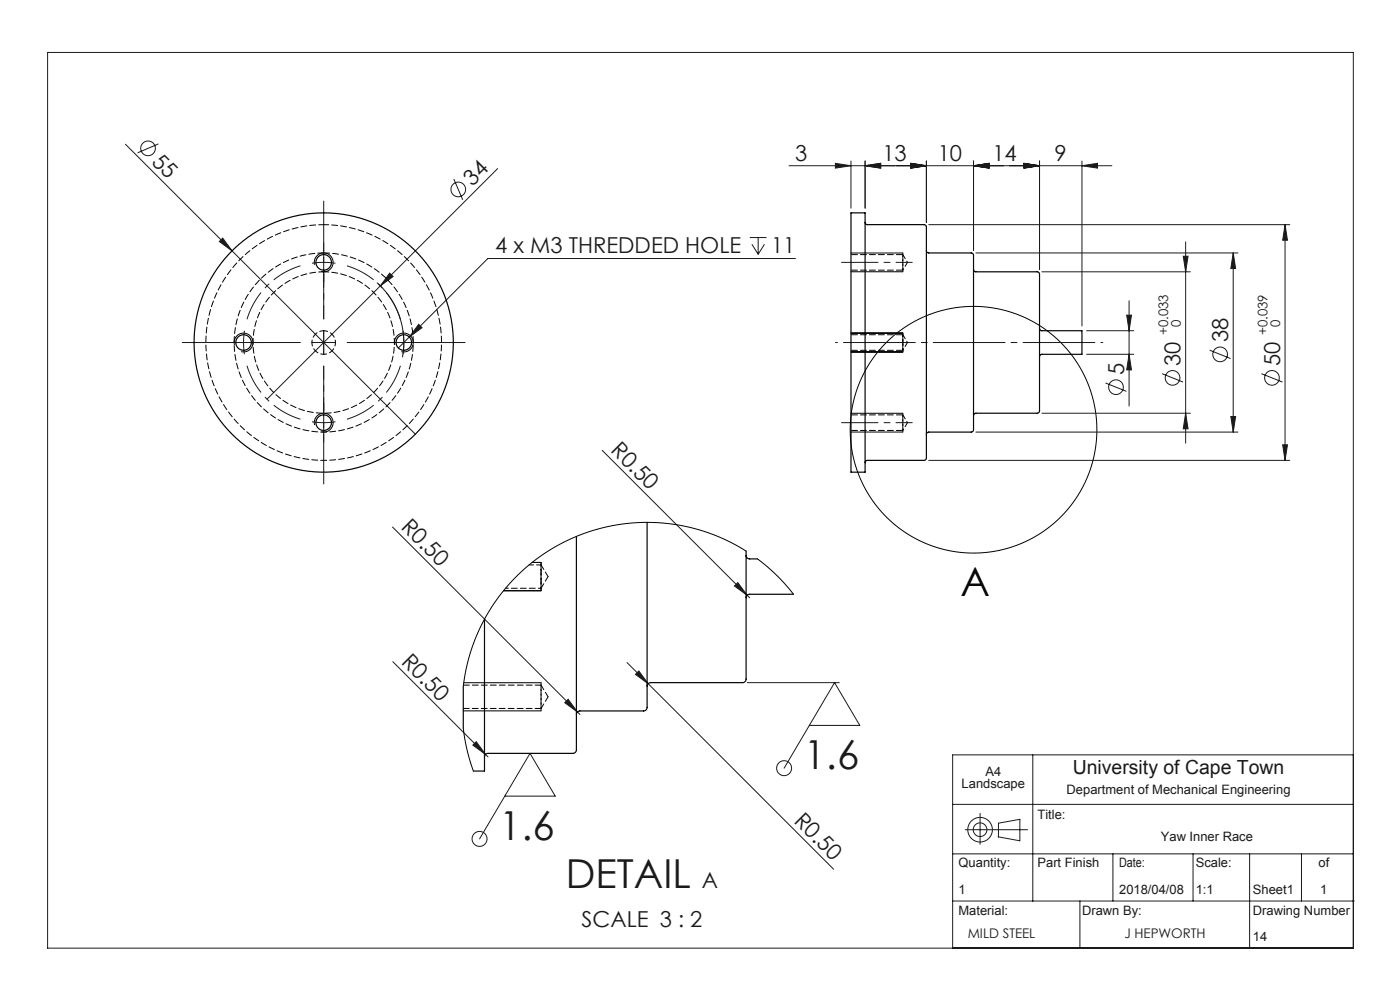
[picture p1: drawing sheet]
<svg xmlns="http://www.w3.org/2000/svg" width="297mm" height="210mm" viewBox="0 0 297 210" stroke-linecap="round" stroke-linejoin="round" font-family="sans-serif">
<g fill="none" stroke="#191924" stroke-width=".21">
<path d="M10.1 11.1h277v190h-277zM26.6 30.6l22.6 22.6M33.6 30.5l-4.4 1.9M96.3 38l1.9 4.4M105.6 35.8l-49 48.9M167.4 35.2h68.5M177.2 34.6l3.3 .6-3.3 .5zM180.5 34.2v10M183.5 34.2v10M183.5 35.2l3.3-.6v1.1zM193.2 34.6l3.3 .6-3.3 .5zM196.5 34.2v13"/>
<path d="M206.5 35.2l3.3-.6v1.1zM206.5 34.2v19M217.2 34.6l3.3 .6-3.3 .5zM220.5 34.2v23M229.5 35.2l3.3-.6v1.1zM229.5 34.2v35M46.5 51.2l.7-.7 2 2.7zM49.2 53.2l38.9 38.9M80 59.9a17 17 0 0 1 5.4 15.9M82.7 57.9l.7 .8-2.7 1.9zM159.1 50.4h3.5M159.5 51.8l1.3 2.1"/>
<path d="M160.8 50.4v3.5M162.2 51.8l-1.4 2.1M168.7 54.8h-65.2l-19 19M197 47.7h76.6M207 53.7h55.6M221 57.7h31.5M251 54.4h1l-.5 3.3zM251.5 51.3v42.7M261.6 53.7v38M261.6 53.7l.5 3.3h-1zM272.6 47.7v50M272.6 47.7l.5 3.3h-1z"/>
<path d="M49.2 72.7h5M51.9 70.2a17 17 0 0 0 0 4.9M66.2 72.7h5M68.7 70.2v5M88.8 68.8l.7 .7-2.7 2zM230.5 75.2h10M230.5 70.2h10M239 66.9h1l-.5 3.3zM239.5 75.2l.5 3.3h-1zM239.5 63.8v22.3M246.5 79.3l4.5 1.7M256.6 74.3l4.5 1.8"/>
<path d="M267.6 79.3l4.5 1.7M127.8 95.5l30.7 30.8M197 97.7h76.6M207 91.7h55.6M221 87.7h31.5M234.5 81.2l4.5 1.8M251.5 87.7l.5 3.3h-1zM261.1 88.4h1l-.5 3.3zM272.1 94.4h1l-.5 3.3zM83.3 111.8l39.7 39.8M155.8 124.3l.7-.7 2 2.7zM158.5 126.3l.5 .5"/>
<path d="M83.3 140.4l20.2 20.2M100.3 158.1l.7-.8 2 2.7zM119.8 149.1l.7-.8 2 2.7zM133 140.5l43.8 43.9M134.8 143l.7-.7 2 2.7zM158.5 144.8h19.5M171.7 153.9h10.7l-5.4-9.1-10.7 18.1M107.1 168.9h10.7l-5.4-9.1-10.7 18.1M202.1 170.6h85M204.8 176h13.2M207.9 172.5v6.6M211.8 177.5l4.5 .8"/>
<path d="M211.8 177.5v-2.9l4.6-.8v4.6M219.1 160.1v31M287.1 160.1h-85v41M202.1 191.1h85.2M202.1 181.1h85M229.1 191.1v10M236.1 181.1v10M253.1 181.1v10M265.1 181.1v20M276.1 181.1v10"/>
<circle cx="31.4" cy="31.5" r="1.56"/>
<circle cx="97.2" cy="40.2" r="1.56"/>
<circle cx="258.8" cy="75.2" r="1.56"/>
<circle cx="236.7" cy="82.1" r="1.56"/>
<circle cx="248.7" cy="80.2" r="1.56"/>
<circle cx="269.8" cy="80.2" r="1.56"/>
<circle cx="101.7" cy="177.9" r="1.59"/>
<circle cx="166.3" cy="162.9" r="1.59"/>
<circle cx="207.9" cy="176" r="1.45"/>
<circle cx="207.9" cy="176" r="2.61"/>
</g>
<g fill="none" stroke="#000" stroke-width=".21">
<path d="M66.7 56.2a2 2 0 0 1 1.8-2.5 2 2 0 0 1 2.2 2.1 2 2 0 0 1-2.5 1.8M180.5 53.7h11M180.5 57.6h11M49.7 73.2a2 2 0 0 1 1.8-2.5 2 2 0 0 1 2.2 2.1 2 2 0 0 1-2.5 1.8M83.7 73.2a2 2 0 0 1 1.8-2.5 2 2 0 0 1 2.2 2.1 2 2 0 0 1-2.5 1.8M180.5 70.7h11M180.5 74.7h11M66.7 90.2a2 2 0 0 1 1.8-2.5 2 2 0 0 1 2.2 2.1 2 2 0 0 1-2.5 1.8M180.5 87.7h11M180.5 91.6h11M112.9 119.3h1.9M106.8 125.3h8"/>
<path d="M98.3 150.8h16.5M98.4 144.8h16.4"/>
<circle cx="206.5" cy="91.2" r="26.2"/>
</g>
<path d="M68.7 55.7l-2.5 .1M68.7 55.7l2.5 .1M85.7 72.7l-.2-2.5M85.7 72.7l-.2 2.4M68.7 89.7l2.5-.2M68.7 89.7l-2.5-.2" fill="none" stroke="#191924" stroke-width=".21" stroke-dasharray="15.2 1.3 1.3 1.3" stroke-linecap="butt"/>
<path d="M63.7 56.4a17 17 0 0 0-11.3 11.3M52.4 77.6a17 17 0 0 0 11.3 11.3M84.9 67.7a17 17 0 0 0-11.3-11.3M73.6 88.9a17 17 0 0 0 11.3-11.3" fill="none" stroke="#191924" stroke-width=".21" stroke-dasharray="15.2 1.3 1.3 1.3" stroke-dashoffset="8.8" stroke-linecap="butt"/>
<path d="M177.3 72.7h56.7" fill="none" stroke="#191924" stroke-width=".21" stroke-dasharray="15.2 1.3 1.3 1.3" stroke-dashoffset="-1.7"/>
<path d="M178.5 55.7h15M178.5 89.7h15" fill="none" stroke="#191924" stroke-width=".21" stroke-dasharray="15.2 1.3 1.3 1.3" stroke-dashoffset="7.5"/>
<g fill="none" stroke="#191924" stroke-width=".21" stroke-dasharray="15.2 1.3 1.3 1.3">
<path d="M68.7 55.7v-2.5M68.7 55.7v2.5M68.7 53.2v-1.7M68.7 58.2v1.6M49.2 72.7h-1.7M54.2 72.7h1.6M68.7 72.7v-2.5M68.7 72.7h-2.5M68.7 72.7v2.5M68.7 72.7h2.5M83.2 72.7h-1.7M85.7 72.7h2.5"/>
<path d="M85.7 72.7h-2.5M88.2 72.7h1.6M68.7 89.7v2.5M68.7 89.7v-2.5M68.7 92.2v1.6M68.7 87.2v-1.7"/>
</g>
<path d="M63.7 72.7h-9.6M68.7 67.7v-9.6M68.7 77.7v9.5M73.7 72.7h9.5" fill="none" stroke="#191924" stroke-width=".21" stroke-dasharray="15.2 1.3 1.3 1.3" stroke-dashoffset="12.4"/>
<path d="M63.7 72.7h-25M68.7 67.7v-25M68.7 77.7v25M73.7 72.7h25" fill="none" stroke="#191924" stroke-width=".21" stroke-dasharray="15.2 1.3 1.3 1.3" stroke-dashoffset="4.6"/>
<path d="M191.5 57.6v-3.9M191.5 74.7v-4M191.5 91.6v-3.9M114.8 125.3v-6M114.8 150.8v-6" fill="none" stroke="#000" stroke-width=".21" stroke-dasharray="1.3 .6" stroke-dashoffset=".5"/>
<g fill="#191924">
<path d="M46.5 51.2l.7-.7 2 2.7z"/>
<path d="M119.8 149.1l.7-.8 2 2.7z"/>
<path d="M155.8 124.3l.7-.7 2 2.7z"/>
<path d="M100.3 158.1l.7-.8 2 2.7z"/>
<path d="M82.7 57.9l.7 .8-2.7 1.9z"/>
<path d="M134.8 143l.7-.7 2 2.7z"/>
<path d="M183.5 35.2l3.3-.6v1.1zM177.2 34.6l3.3 .6-3.3 .5z"/>
<path d="M88.8 68.8l-2 2.7 2.7-2zM183.5 35.2l3.3-.6v1.1zM193.2 34.6l3.3 .6-3.3 .5zM193.2 34.6l3.3 .6-3.3 .5zM206.5 35.2l3.3-.6v1.1zM206.5 35.2l3.3-.6v1.1zM217.2 34.6l3.3 .6-3.3 .5zM217.2 34.6l3.3 .6-3.3 .5zM229.5 35.2l3.3-.6v1.1z"/>
<path d="M251.5 87.7l.5 3.3h-1zM251 54.4h1l-.5 3.3zM239.5 75.2l.5 3.3h-1zM239 66.9h1l-.5 3.3z"/>
<path d="M272.6 47.7l.5 3.3h-1zM272.1 94.4h1l-.5 3.3zM261.6 53.7l.5 3.3h-1zM261.1 88.4h1l-.5 3.3z"/>
</g>
<g fill="none" stroke="#000" stroke-width=".25">
<path d="M180.5 45.2h3v55h-3zM183.5 47.2l.2 .3 .3 .2h12l.4 .1 .1 .4v49.1l-.2 .3-.3 .1h-12l-.3 .1-.2 .4M196.5 53.2l.2 .3 .2 .1 9.1 .1 .4 .1 .1 .4v37.1l-.2 .3-.3 .1h-9l-.3 .1-.2 .4M206.5 57.2l.2 .3 .3 .2h13l.4 .1 .1 .4v29.1l-.5 .4h-13l-.3 .1-.2 .4M220.5 69.7l.2 .3 .3 .2h8.5v5h-8.5l-.3 .1-.2 .4M122.3 113.8v37.6a51 51 0 0 1-.1 8.1l-.7 .3h-18a.75 .75 0 0 0-.7 .8M137.3 110.8v39.2a.75 .75 0 0 1-.8 .8h-13.5a.75 .75 0 0 0-.7 .8M158.3 116.9v27.1a.75 .75 0 0 1-.8 .8h-19.5a.75 .75 0 0 0-.7 .8M158.3 117.8a.75 .75 0 0 0 .7 .8h1.7M102.8 131.3v32.3h-2.4M168.3 126.1h-9.3a.75 .75 0 0 0-.7 .7M98.3 145.6v8.9"/>
<circle cx="68.7" cy="55.7" r="1.65"/>
<circle cx="51.7" cy="72.7" r="1.65"/>
<circle cx="68.7" cy="72.7" r="27.5"/>
<circle cx="85.7" cy="72.7" r="1.65"/>
<circle cx="68.7" cy="89.7" r="1.65"/>
</g>
<path d="M68.7 47.7a25 25 0 0 1 21.8 37.1 25 25 0 0 1-43 1.1 25 25 0 0 1 19.9-38.2h1.3M68.7 57.7a15 15 0 0 1 13.1 22.2 15 15 0 0 1-25.8 .8 15 15 0 0 1 11.7-23h1" fill="none" stroke="#000" stroke-width=".21" stroke-dasharray="1.3 .6" stroke-dashoffset=".2"/>
<path d="M68.7 53.7a19 19 0 0 1 16.6 28.1 19 19 0 0 1-32.7 1 19 19 0 0 1 15-29.1h1.1M98.3 150.3h16.5M114.8 145.3h-16.5" fill="none" stroke="#000" stroke-width=".21" stroke-dasharray="1.3 .6"/>
<path d="M68.7 70.2a2.5 2.5 0 0 1 2.2 3.6 2.5 2.5 0 0 1-4.2 .3 2.5 2.5 0 0 1 1.6-3.9h.4" fill="none" stroke="#000" stroke-width=".21" stroke-dasharray="1.3 .6" stroke-dashoffset=".4"/>
<path d="M180.5 57.3h11M191.5 57.3v-3.3M191.5 54h-11M180.5 74.3h11M191.5 74.3v-3.3M191.5 71h-11M180.5 91.3h11M191.5 91.3v-3.3M191.5 88h-11" fill="none" stroke="#000" stroke-width=".21" stroke-dasharray="1.3 .6" stroke-dashoffset="-.1"/>
<path d="M191.5 57.3l1-1.6M192.5 55.7l-1-1.7M191.5 74.3l1-1.6M192.5 72.7l-1-1.7M191.5 91.3l1-1.6M192.5 89.7l-1-1.7" fill="none" stroke="#000" stroke-width=".21" stroke-dasharray="1.3 .6" stroke-dashoffset="1"/>
<path d="M158.3 116.9l-4.4-2.4-4.6-1.8-4.9-1.2-4.9-.6h-4.8l-5 .7-4.8 1.2-4.6 1.9-4.3 2.4-4 2.9-3.6 3.5-3.1 3.8-2.6 4.2-2 4.4-1.6 4.9-.8 4.8M160.7 118.6l4.1 3.4 3.5 4.1M98.3 154.5l.8 4.6 1.3 4.5" fill="none" stroke="#000" stroke-width=".21"/>
<path d="M114.8 124.8v-5M114.8 124.8l1.5-2.5M116.3 122.3l-1.5-2.5M114.8 150.3v-5M114.8 150.3l1.5-2.5M116.3 147.8l-1.5-2.5" fill="none" stroke="#000" stroke-width=".21" stroke-dasharray="1.3 .6" stroke-dashoffset=".1"/>
<path d="M107.3 124.8h7.5" fill="none" stroke="#000" stroke-width=".21" stroke-dasharray="1.3 .6" stroke-dashoffset=".7"/>
<path d="M114.8 119.8h-2.6" fill="none" stroke="#000" stroke-width=".21" stroke-dasharray="1.3 .6" stroke-dashoffset=".3"/>
<text font-size="8.5" x="203.8" y="126.3">A</text>
<g font-size="8.5" fill="#191924">
<text x="170.5" y="163.1">1.6</text>
<text x="105.9" y="178.1">1.6</text>
<text x="120" y="188.4">DETAIL</text>
</g>
<g font-size="4.7" fill="#191924">
<text x="32" y="34.5" transform="rotate(45 32 34.5)">55</text>
<text x="168.7" y="34.1">3</text>
<text x="187.2" y="34.1">13</text>
<text x="198.9" y="34.1">10</text>
<text x="210.5" y="34.1">14</text>
<text x="223.7" y="34.1">9</text>
<text x="100.2" y="39.6" transform="rotate(-45 100.2 39.6)">34</text>
<text x="105.1" y="53.8">4 x M3 THREDDED HOLE</text>
<text x="163.6" y="53.8">11</text>
<text x="250.5" y="77.6" transform="rotate(-90 250.5 77.6)">30</text>
<text x="260.6" y="72.6" transform="rotate(-90 260.6 72.6)">38</text>
<text x="271.6" y="77.6" transform="rotate(-90 271.6 77.6)">50</text>
<text x="238.5" y="79.6" transform="rotate(-90 238.5 79.6)">5</text>
<text x="129.4" y="95.7" transform="rotate(45 129.4 95.7)">R0.50</text>
<text x="84.9" y="112" transform="rotate(45 84.9 112)">R0.50</text>
<text x="84.9" y="140.6" transform="rotate(45 84.9 140.6)">R0.50</text>
<text x="168.3" y="174.3" transform="rotate(45 168.3 174.3)">R0.50</text>
<text x="148.9" y="188.4">A</text>
<text x="123.4" y="196.6">SCALE 3 : 2</text>
</g>
<text font-size="4.1" fill="#191924" x="227.6" y="164.3">University of Cape Town</text>
<g font-size="2.8" fill="#191924">
<text x="247.8" y="71.1" transform="rotate(-90 247.8 71.1)">+0.033</text>
<text x="250.5" y="69.4" transform="rotate(-90 250.5 69.4)">0</text>
<text x="268.9" y="71.1" transform="rotate(-90 268.9 71.1)">+0.039</text>
<text x="271.6" y="69.4" transform="rotate(-90 271.6 69.4)">0</text>
<text x="205.3" y="199">MILD STEEL</text>
<text x="238.5" y="199">J HEPWORTH</text>
</g>
<g font-size="2.7" fill="#191924">
<text x="204" y="167.2">Landscape</text>
<text x="209.1" y="164.6">A4</text>
<text x="220.1" y="173.7">Title:</text>
<text x="226.3" y="168.5">Department of Mechanical Engineering</text>
<text x="246.3" y="178.4">Yaw Inner Race</text>
<text x="203.3" y="184">Quantity:</text>
<text x="220.1" y="184">Part Finish</text>
<text x="237.4" y="184">Date:</text>
<text x="253.7" y="184">Scale:</text>
<text x="279.7" y="184">of</text>
<text x="203.3" y="189.6">1</text>
<text x="237.4" y="189.6">2018/04/08</text>
<text x="253.7" y="189.6">1:1</text>
<text x="265.8" y="189.6">Sheet1</text>
<text x="280.1" y="189.6">1</text>
<text x="203.3" y="194.1">Material:</text>
<text x="229.6" y="194.1">Drawn By:</text>
<text x="265.8" y="194.1">Drawing Number</text>
<text x="265.8" y="199.6">14</text>
</g>
</svg>
